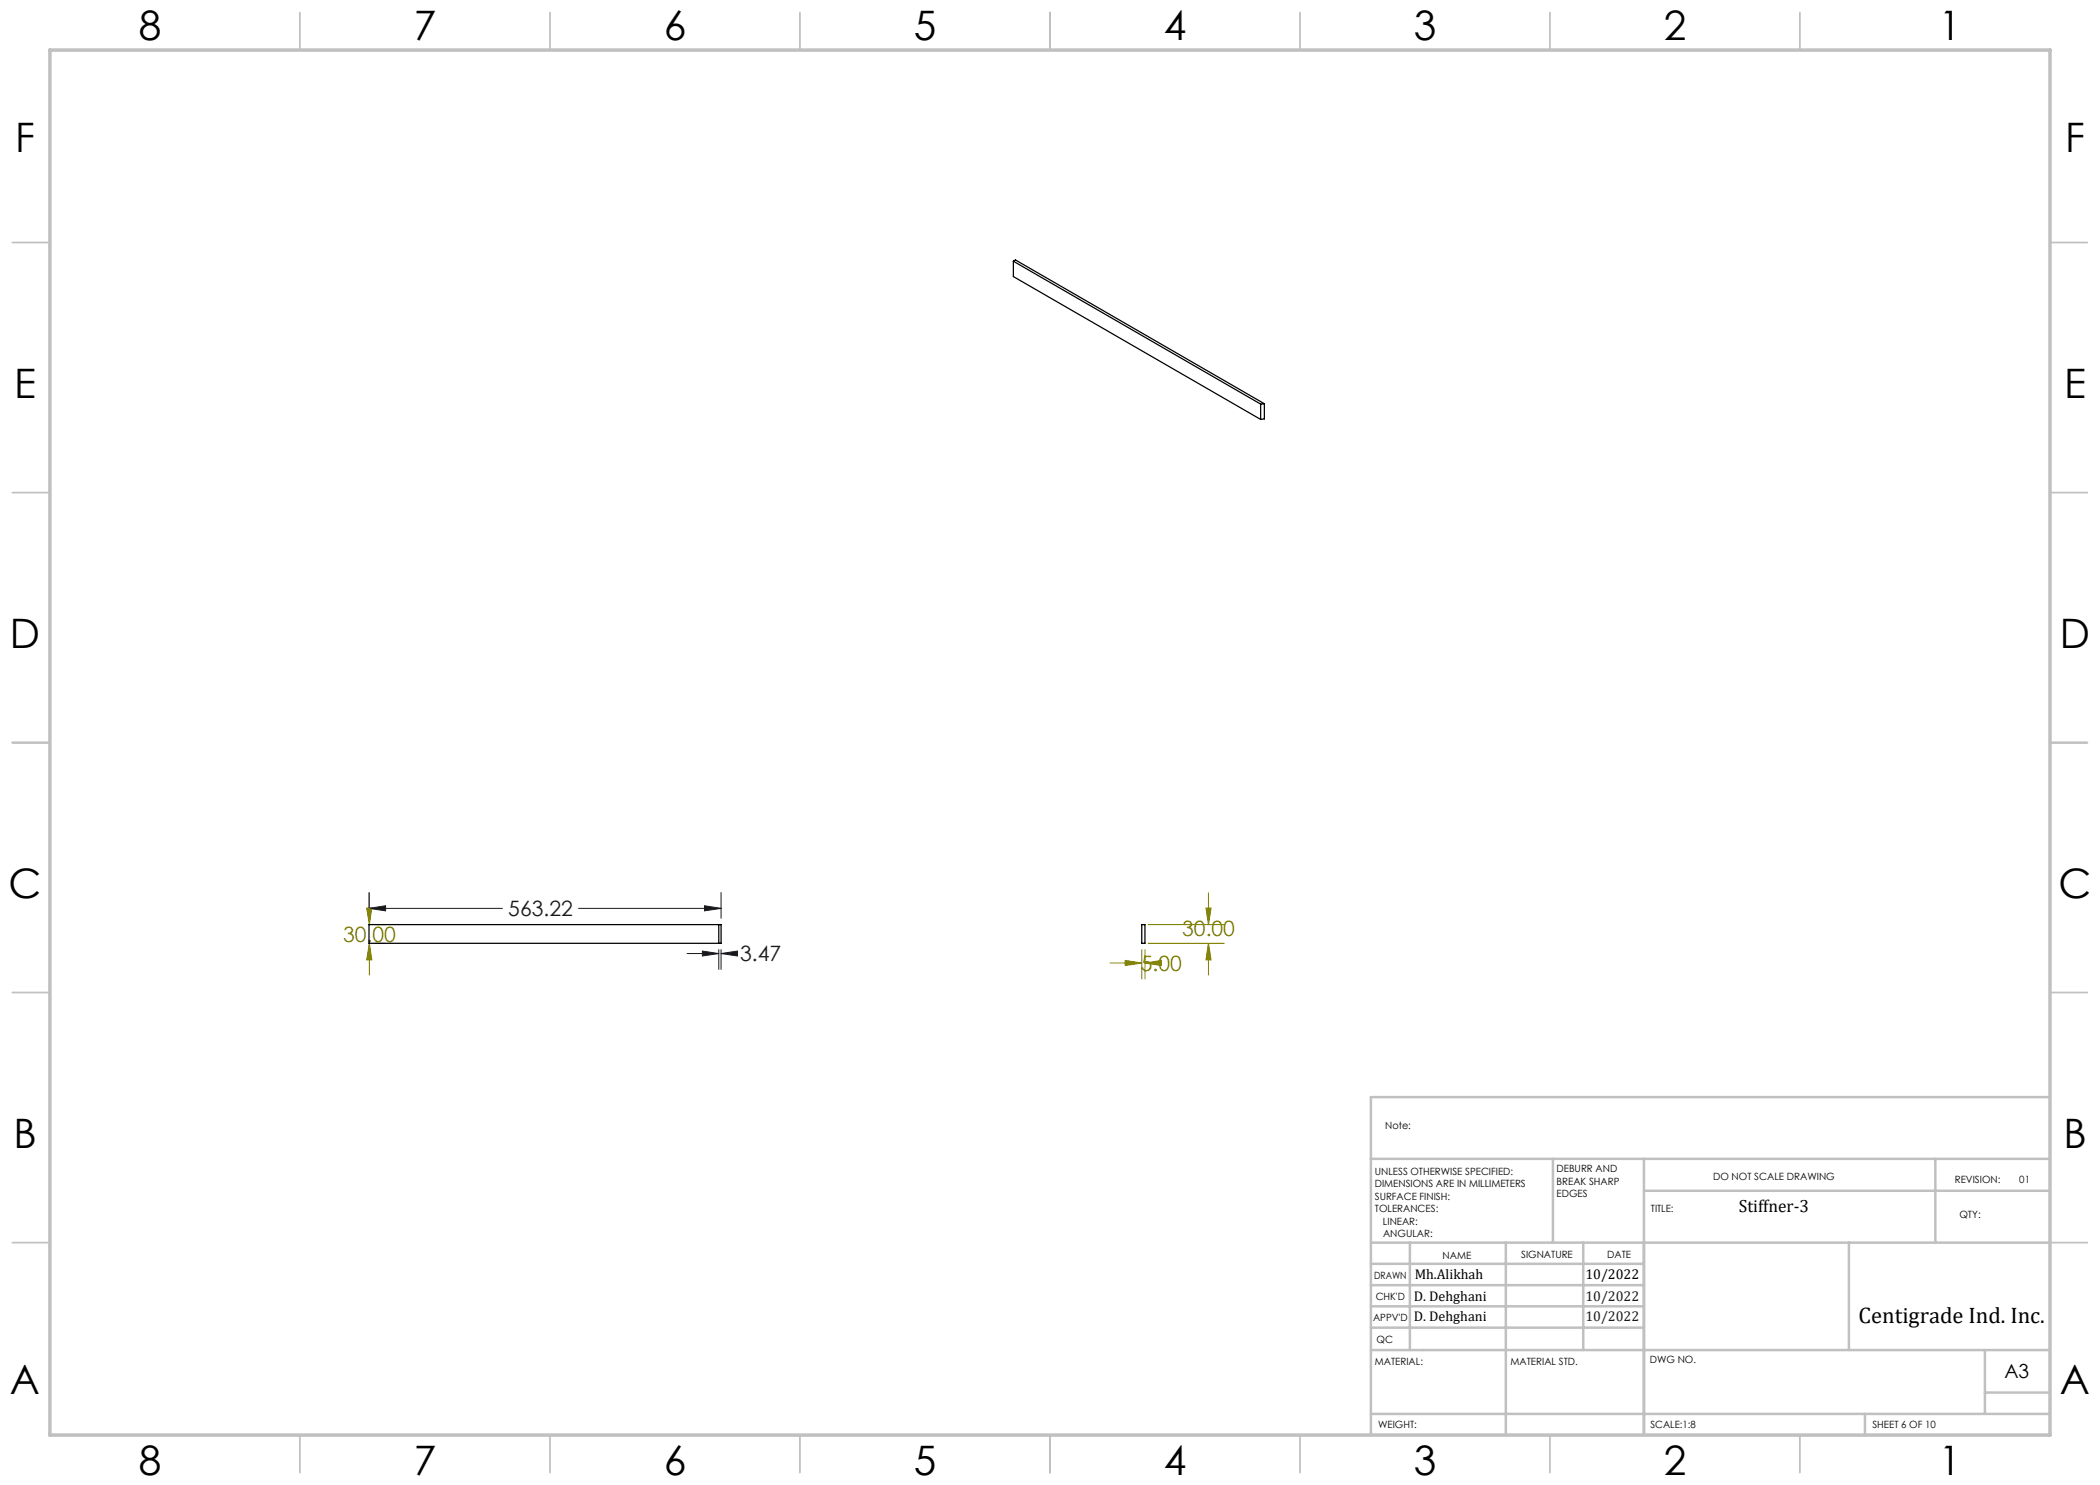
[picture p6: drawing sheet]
<svg xmlns="http://www.w3.org/2000/svg" width="420mm" height="297mm" viewBox="0 0 420 297" stroke-linecap="round" stroke-linejoin="round" font-family="sans-serif">
<g fill="none" stroke="#808000" stroke-width=".2">
<path d="M73.9 178.6v6.3M241.7 178.6v6.3M73.3 181.6h1.1l-.5 3.3zM73.9 188.7l.5 3.3h-1.1zM73.9 188.7v6.3M75.1 188.7h1.9M75.1 184.9h1.9M222 192.6h6.4M225 192.1l3.4 .5-3.4 .5zM228.4 189.9v5.9M229 192.6h.1M229 189.9v5.9"/>
<path d="M229 192.6l3.3-.5v1zM229.6 188.7h15.3M229.6 184.9h15.3M241.2 181.6h1l-.5 3.3zM241.7 188.7v6.3M241.7 188.7l.5 3.3h-1z"/>
</g>
<path d="M73.8 178.5v5.2M144.2 178.5v5.2M73.8 181.7l3.3-.6v1.1zM73.8 181.7h26.7M115.7 181.7h28.5M137.4 190.7h6.4M140.5 190.2l3.3 .5-3.3 .5zM140.9 181.1l3.3 .6-3.3 .5zM143.8 189.9v4M144.2 190.7l3.3-.5v1zM144.2 189.9v4M144.2 190.7h2.6" fill="none" stroke="#191924" stroke-width=".2"/>
<g fill="none" stroke="#c0c0c0" stroke-width=".35">
<path d="M60 2.5v7.5M110 2.5v7.5M160 2.5v7.5M210 2.5v7.5M260 2.5v7.5M310 2.5v7.5M360 2.5v7.5M2.5 48.5h7.5M410 48.5h7.5M2.5 98.5h7.5M410 98.5h7.5M2.5 148.5h7.5"/>
<path d="M410 148.5h7.5M2.5 198.5h7.5M410 198.5h7.5M2.5 248.5h7.5M410 248.5h7.5M60 287v7.5M110 287v7.5M160 287v7.5M210 287v7.5M260 287v7.5M310 287v7.5M360 287v7.5"/>
</g>
<g fill="none" stroke="#c0c0c0" stroke-width=".5">
<path d="M410 219.4h-135.8v67.4M274.2 231.8h135.8M310.6 231.8v16.7M328.8 231.8v55.2M328.8 238.2h81.2M387.1 231.8v16.7M274.2 248.5h135.8M274.2 257h54.6M274.2 252.8h54.6M282 248.5v21.5M301.2 248.5v38.3M316.7 248.5v21.5"/>
<path d="M369.8 248.5v21.5M274.2 265.5h54.6M274.2 261.3h54.6M274.2 270h135.8M397 270v12.8M397 278.5h13M274.2 282.8h135.8M373 282.8v4.2"/>
</g>
<path d="M10 10h400v277h-400z" fill="none" stroke="#c0c0c0" stroke-width=".7"/>
<path d="M73.9 188.7l.5 3.3h-1.1zM73.3 181.6h1.1l-.5 3.3zM225 192.1l3.4 .5-3.4 .5zM229 192.6l3.3-.5v1zM241.7 188.7l.5 3.3h-1zM241.2 181.6h1l-.5 3.3z" fill="#808000"/>
<path d="M140.9 181.1l3.3 .6-3.3 .5zM73.8 181.7l3.3-.6v1.1zM144.2 190.7l3.3-.5v1zM140.5 190.2l3.3 .5-3.3 .5z" fill="#191924"/>
<path d="M202.7 52.2l.4-.2 49.8 28.7M202.7 52.2l49.4 28.6M202.7 52.2v3.1l49.4 28.6M252.1 80.8v3.1M252.9 80.7l-.8 .1M252.9 80.7v3.1l-.8 .1M73.8 184.9h70.4v3.8h-70.4zM143.8 184.9v3.8M228.4 184.9h.6v3.8h-.6z" fill="none" stroke="#000" stroke-width=".25"/>
<g font-size="8.1">
<text x="27.8" y="8">8</text>
<text x="82.8" y="8">7</text>
<text x="132.8" y="8">6</text>
<text x="182.8" y="8">5</text>
<text x="232.8" y="8">4</text>
<text x="282.8" y="8">3</text>
<text x="332.8" y="8">2</text>
<text x="387.8" y="8">1</text>
<text x="3" y="30.4">F</text>
<text x="413" y="30.4">F</text>
<text x="2.8" y="79.6">E</text>
<text x="412.8" y="79.6">E</text>
<text x="2" y="129.6">D</text>
<text x="412" y="129.6">D</text>
<text x="1.7" y="179.6">C</text>
<text x="411.7" y="179.6">C</text>
<text x="2.7" y="229.6">B</text>
<text x="412.7" y="229.6">B</text>
<text x="2" y="278.9">A</text>
<text x="412" y="278.9">A</text>
<text x="27.8" y="295">8</text>
<text x="82.8" y="295">7</text>
<text x="132.8" y="295">6</text>
<text x="182.8" y="295">5</text>
<text x="232.8" y="295">4</text>
<text x="282.8" y="295">3</text>
<text x="332.8" y="295">2</text>
<text x="387.8" y="295">1</text>
</g>
<text font-size="4.5" x="371.7" y="264.6">Centigrade Ind. Inc.</text>
<g font-size="4.2" fill="#191924">
<text x="101.7" y="183.3">563.22</text>
<text x="148" y="192.3">3.47</text>
</g>
<g font-size="4.2" fill="#808000">
<text x="68.6" y="188.5">30.00</text>
<text x="236.4" y="187.1">30.00</text>
<text x="228.2" y="194.2">5.00</text>
</g>
<text font-size="3.9" x="400.9" y="275.5">A3</text>
<text font-size="3.5" x="347.8" y="242.4">Stiffner-3</text>
<g font-size="2.8">
<text x="282.9" y="255.9">Mh.Alikhah</text>
<text x="317.1" y="255.9">10/2022</text>
<text x="282.8" y="260.1">D. Dehghani</text>
<text x="282.8" y="264.2">D. Dehghani</text>
</g>
<g font-size="2.8" fill="#191924">
<text x="317.1" y="260.1">10/2022</text>
<text x="317.1" y="264.2">10/2022</text>
</g>
<g font-size="2">
<text x="277" y="225.8">Note:</text>
<text x="275" y="234.9">UNLESS OTHERWISE SPECIFIED:</text>
<text x="275" y="237.4">DIMENSIONS ARE IN MILLIMETERS</text>
<text x="275" y="239.9">SURFACE FINISH:</text>
<text x="311.3" y="234.5">DEBURR AND</text>
<text x="311.3" y="237">BREAK SHARP</text>
<text x="311.3" y="239.5">EDGES</text>
<text x="342.6" y="236">DO NOT SCALE DRAWING</text>
<text x="391" y="236.6">REVISION:</text>
<text x="403.9" y="236.6">01</text>
<text x="275" y="242.4">TOLERANCES:</text>
<text x="276.6" y="244.9">LINEAR:</text>
<text x="330.2" y="242.4">TITLE:</text>
<text x="391.9" y="243.7">QTY:</text>
<text x="276.6" y="247.4">ANGULAR:</text>
<text x="288.5" y="251.7">NAME</text>
<text x="304.2" y="251.7">SIGNATURE</text>
<text x="321.4" y="251.7">DATE</text>
<text x="274.8" y="255.9">DRAWN</text>
<text x="275.1" y="260.1">CHK'D</text>
<text x="274.6" y="264.2">APPV'D</text>
<text x="275.3" y="268.5">QC</text>
<text x="275" y="273">MATERIAL:</text>
<text x="302.1" y="273">MATERIAL STD.</text>
<text x="330" y="272.5">DWG NO.</text>
<text x="275.6" y="285.6">WEIGHT:</text>
<text x="330.1" y="285.6">SCALE:1:8</text>
<text x="374.5" y="285.6">SHEET 6 OF 10</text>
</g>
</svg>
